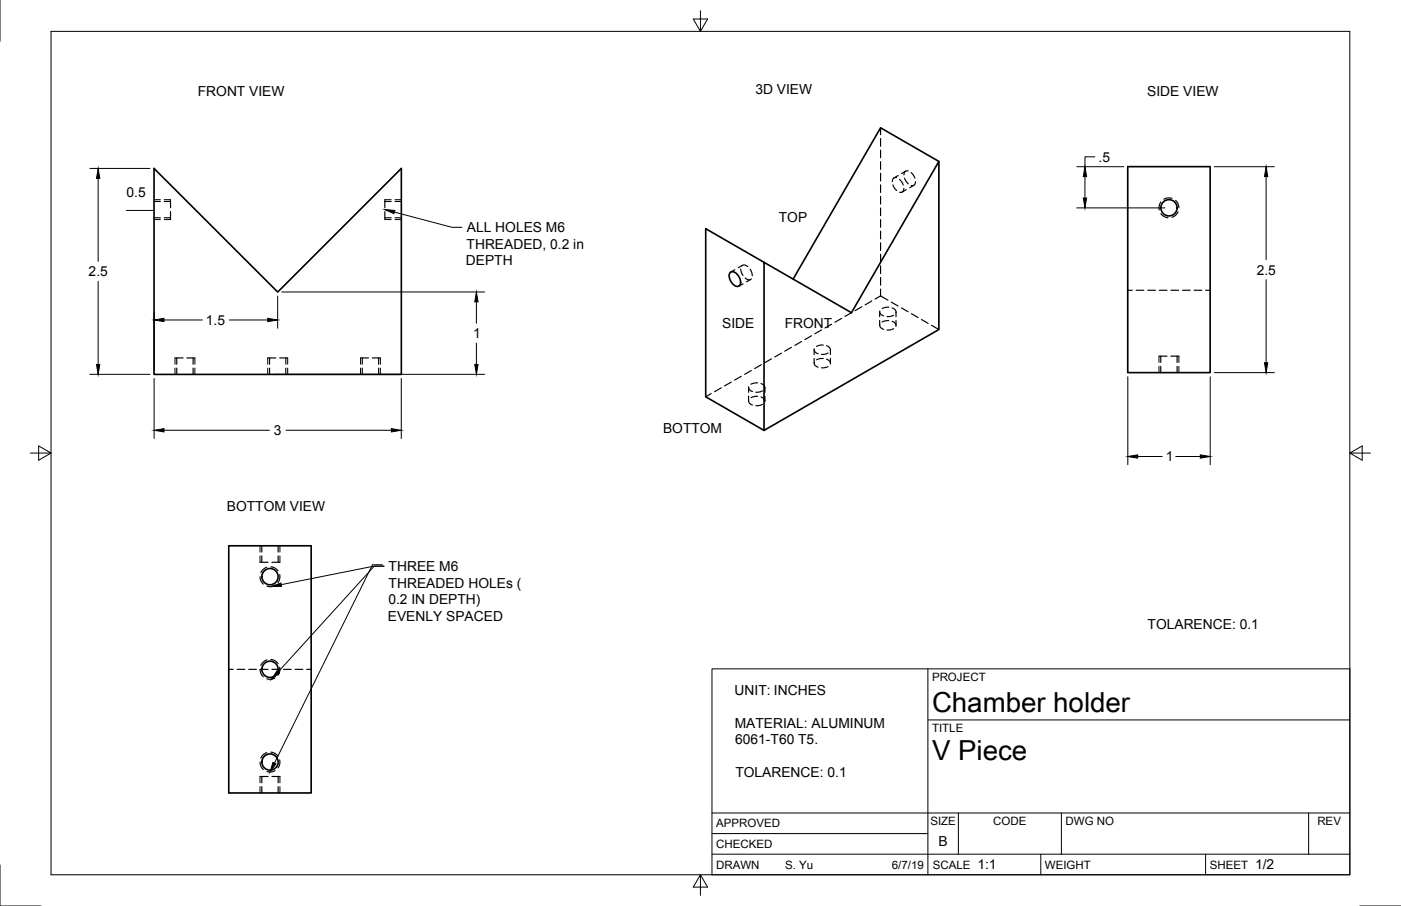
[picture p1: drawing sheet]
<svg xmlns="http://www.w3.org/2000/svg" width="432mm" height="279mm" viewBox="0 0 432 279" stroke-linecap="round" stroke-linejoin="round" font-family="sans-serif">
<!-- layer: Hidden Narrow -->
<g fill="none" stroke="#000" stroke-width=".31">
<path d="M47.5 61.6h1.9M47.5 67.7h1.9M50.6 61.6h2M50.6 67.7h2M118.6 61.6h2M118.6 67.7h2M121.8 61.6h1.9M121.8 67.7h1.9M53.9 110.4v1.9M53.9 113.5v2M60.1 110.4v1.9M60.1 113.5v2"/>
<path d="M82.5 110.4v1.9M82.5 113.5v2M88.7 110.4v1.9M88.7 113.5v2M111.1 110.4v1.9M111.1 113.5v2M117.2 110.4v1.9M117.2 113.5v2M357.2 109.8v2M357.2 113v1.9M363.3 109.8v2M363.3 113v1.9"/>
<path d="M80.1 168.3v2M80.1 171.5v1.9M86.3 168.3v2M86.3 171.5v1.9M80.1 239.5v1.9M86.3 239.5v1.9M80.1 242.6v1.9M86.3 242.6v1.9"/>
</g>
<!-- layer: Hidden -->
<g fill="none" stroke="#000" stroke-width=".36">
<path d="M271.4 39.4v2.1M271.4 42.7v2.4M271.4 46.3v2.4M271.4 49.9v2.3M271.4 53.4v2.4M271.4 57v2.4M275.2 57l1.2 1.8M276.3 54.8a1.02 1.02 0 0 0-1.3 1.2M276.8 54.1l-1.3 .8M277.2 55.3l1.2 1.7M278.6 58.1a1.04 1.04 0 0 1-1.3 1.2M278.8 54.9l1.2 1.8"/>
<path d="M279.1 52.8l-1.2 .7M279.3 58.5l-1.3 .7M279.9 52.7a1.04 1.04 0 0 0-1.3 1.2M280.8 53.2l1.2 1.8M281.6 57.2l-1.2 .7M282.2 56a1.02 1.02 0 0 1-1.3 1.2M47.5 62.1h1.9M47.5 67.2h1.9M50.6 62.1h2M50.6 67.2h2M52.6 65.2v2.5M52.6 61.6v2.5"/>
<path d="M118.6 61.6v2.5M118.6 65.2v2.5M118.6 62.1h2M118.6 67.2h2M121.8 62.1h1.9M121.8 67.2h1.9M271.4 60.6v2.3M271.4 64.1v2.4M271.4 67.7v2.4M271.4 71.3v2.4M271.4 74.9v2.3M271.4 78.4v2.4"/>
<path d="M357.8 62.3l-.5 1.3v1.1M357.8 65.9l.8 .8 1.4 .5M361.2 61.2l-1.2-.2-1.3 .4M362.3 61.8l.7 .8 .3 1.5M363.1 65.3l-.7 1.1-1.1 .6M226.5 83.2l-1.3 .7M228.3 83l.2 1 .5 1M228.6 82a1.29 1.29 0 0 1 1.9 .3M228.8 81.8l-1.3 .8M229 87.5l-1.2 .7M229.7 85.7a1.36 1.36 0 0 0 1.9 .3M231.2 83l.7 2"/>
<path d="M231.4 86.2l-1.3 .7M256.3 100l-2 1.2M259.4 98.2l-2.1 1.2M262.5 96.4l-2.1 1.2M265.6 94.6l-2.1 1.2M268.7 92.8l-2.1 1.2M271.1 96.2v1.5M271.1 98.8v1.5M271.2 95.9a1.3 1.3 0 0 0 1.2 1.5M271.4 91.2l2.3 1.4M271.4 91.2l-1.7 1M271.4 82v2.4"/>
<path d="M271.4 85.6v2.3M271.4 89.2v2M273.9 94.7l-1.1 .1-.9 .4M273.9 98.9l-1.1 .1-.9 .3M274.7 93.2l2.1 1.2M275 95a1.36 1.36 0 0 1 1.1 1.5M275 99.1a1.36 1.36 0 0 1 1.1 1.5M275.4 97.2l-2 .4M276.2 96.2v1.5M276.2 98.8v1.5M277.8 95l2.1 1.1M280.9 96.7l2.1 1.2"/>
<path d="M284 98.5l2.1 1.2M347.6 89.5h1.4M350.2 89.5h2.3M353.7 89.5h2.4M357.3 89.5h2.4M360.9 89.5h2.4M364.4 89.5h2.4M368 89.5h2.4M371.6 89.5h1.4M53.9 110.4h2.5M54.5 110.4v1.9M54.5 113.5v2"/>
<path d="M57.6 110.4h2.5M59.5 110.4v1.9M59.5 113.5v2M82.5 110.4h2.5M83.1 110.4v1.9M83.1 113.5v2M86.2 110.4h2.5M88.1 110.4v1.9M88.1 113.5v2M111.1 110.4h2.5M111.7 110.4v1.9M111.7 113.5v2"/>
<path d="M114.8 110.4h2.4M116.7 110.4v1.9M116.7 113.5v2M222.3 119.6l-2.1 1.2M225.4 117.8l-2.1 1.2M228.5 116l-2.1 1.2M230.7 119.5v1.5M230.8 119.3a1.3 1.3 0 0 0 1.1 1.5M231.6 114.3l-2.1 1.1M233.5 118.1l-2 .4M234.5 118.3a1.32 1.32 0 0 1 1.2 1.5M234.7 112.5l-2.1 1.2"/>
<path d="M235.8 119.5v1.5M237.7 110.7l-2 1.2M240.9 108.9l-2.1 1.2M243.9 107.1l-2 1.2M247 105.3l-2 1.2M250.1 103.5l-2 1.2M250.9 107.8v1.5M250.9 110.5v1.5M251 107.6a1.3 1.3 0 0 0 1.1 1.5M251 111.7a1.3 1.3 0 0 0 1.1 1.5M253.2 101.7l-2 1.2M253.7 106.4l-1.1 .1-.9 .3"/>
<path d="M253.7 110.6h-1.1l-.9 .4M254.7 106.6a1.36 1.36 0 0 1 1.2 1.5M254.7 110.8a1.36 1.36 0 0 1 1.2 1.5M255.2 108.9l-2 .4M255.2 113l-2 .4M255.9 107.8v1.5M255.9 110.5v1.5M271.2 100.1a1.3 1.3 0 0 0 1.2 1.5M275.4 101.4l-2 .4M287.1 100.3l2.3 1.3M357.2 109.8h2.5M357.8 109.8v2"/>
<path d="M357.8 113v1.9M360.9 109.8h2.4M362.8 109.8v2M362.8 113v1.9M219.2 121.4l-1.7 1M230.7 122.2v1.5M230.8 123.4a1.3 1.3 0 0 0 1.1 1.5M233.5 122.2l-2 .4M234.5 122.4a1.32 1.32 0 0 1 1.2 1.5M235 120.5l-2 .5M235 124.7l-2 .4M235.8 122.2v1.5"/>
<path d="M80.1 177.8l.4 1.5 .7 .8M80.1 173.4h2.5M80.7 168.3v2M80.7 171.5v1.9M82.2 174.9l-1.1 .7-.7 1M83.5 174.8l.9 .2 1.3 1M83.8 173.4h2.5M85.7 168.3v2M85.7 171.5v1.9M86.2 177.2v1.2l-.5 1.2M84.8 180.5l-1.3 .4-1.2-.1M70.5 206.4h1.4"/>
<path d="M73.1 206.4h2.4M76.7 206.4h2.3M80.1 206.4l.4 1.5 .7 .8M80.2 206.4h2.4M82.2 203.5l-1.1 .7-.7 1M83.5 203.4l1.4 .5 .8 .7M83.8 206.4h2.4M84.8 209.1l-1.3 .4-1.2-.2M86.2 205.8v1.1l-.5 1.3M87.4 206.4h2.3M91 206.4h2.3M94.5 206.4h1.4"/>
<path d="M80.1 235l.4 1.5 .7 .8M80.1 239.5h2.5M80.7 239.5v1.9M82.2 232.1l-1.1 .6-.7 1.1M83.5 231.9l1.4 .5 .8 .8M83.8 239.5h2.5M84.8 237.7l-1.3 .4-1.2-.2M85.7 239.5v1.9M86.2 234.4v1.1l-.5 1.3M80.7 242.6v1.9M85.7 242.6v1.9"/>
</g>
<!-- layer: Visible -->
<g fill="none" stroke="#000" stroke-width=".51">
<path d="M47.5 51.9l38.1 38.2 38.1-38.2v63.6h-76.2zM289.4 49.8v51.8l-53.9 31.1v-51.8l26.9 15.5 27-46.6-18-10.4-26.9 46.7M347.6 51.4h25.4v63.5h-25.4zM225 84.1a1.57 1.57 0 0 1 2.4 .7l.6 1.1a1.43 1.43 0 0 1 .3 1.5 1.43 1.43 0 0 1-1.3 .9 3.4 3.4 0 0 1-2-4.2zM235.5 80.9l-18-10.4v51.9l18 10.3M70.5 168.3h25.4v76.2h-25.4z"/>
<circle cx="360.3" cy="64.1" r="2.51"/>
<circle cx="83.2" cy="177.8" r="2.51"/>
<circle cx="83.2" cy="206.4" r="2.51"/>
<circle cx="83.2" cy="235" r="2.51"/>
</g>
<!-- layer: Border -->
<path d="M0 0v12.7M15.7 9.7h400.3v260.1h-400.3zM215.9 3.3v6.4l-2.2-3.8h4.4l-2.2 3.8M9.4 139.7h6.3l-3.8-2.2v4.4l3.8-2.2M416 139.7l3.8 2.2v-4.4l-3.8 2.2h6.4M0 266.7v12.7h12.7M215.9 269.8l2.2 3.8h-4.4l2.2-3.8v6.3M419.1 279.4h12.7" fill="none" stroke="#000" stroke-width=".31"/>
<!-- layer: Titleblock -->
<path d="M219.4 206.3h196.6v63.5h-196.6zM286 206.3v63.5M286 222h130M219.4 257.1h66.6M219.4 250.7h196.6M295.4 250.7v12.7M327.1 250.7v12.7M403.3 250.7v12.7M219.4 263.4h196.6M320.8 263.4v6.4M371.6 263.4v6.4" fill="none" stroke="#000" stroke-width=".31"/>
<!-- layer: Dimensions -->
<g fill="none" stroke="#000" stroke-width=".31">
<path d="M27.7 51.9h18.5M30.2 55v25.6M331.9 51.4h14.4M334.4 54.5v6.6M337.4 48.4h-3v3M374.3 51.4h18.5M390.2 54.5v25.6M331.9 64.1h27.1M30.2 86.8v25.6M47.5 96.1v18.1M50.5 98.7h11.9M70.7 98.7h11.8"/>
<path d="M85.6 91.3v9.9M86.8 90h62.6M146.8 93.1v6.6M390.2 86.2v25.7M27.7 115.4h18.5M47.5 116.7v18.5M84.3 115.4h65.1M123.7 116.7v18.5M146.8 105.8v6.6M347.6 116.2v27.1M373 116.2v27.1M374.3 114.9h18.5"/>
<path d="M50.5 132.7h32.5M88.1 132.7h32.5M350.6 140.8h7.6M362.4 140.8h7.6"/>
</g>
<g fill="#000" stroke="#000" stroke-width=".31">
<path d="M30.2 51.9l.6 3.1h-1.1zM334.4 51.4l.5 3.1h-1zM390.2 51.4l.5 3.1h-1zM333.9 61.1h1l-.5 3zM47.5 98.7l3-.5v1zM82.5 98.2l3.1 .5-3.1 .5zM146.8 90l.5 3.1h-1zM29.7 112.4h1.1l-.6 3zM146.3 112.4h1l-.5 3zM389.7 111.9h1l-.5 3zM47.5 132.7l3-.5v1zM120.6 132.2l3.1 .5-3.1 .5z"/>
<path d="M347.6 140.8l3-.5v1zM370 140.3l3 .5-3 .5z"/>
</g>
<!-- layer: Annotations -->
<path d="M118.6 64.6l3.1 .3-.3 1zM83.7 180.9l2.9-1.1 .2 1zM85.4 206.9l.7 .6-2.4 2zM84.1 235.1l.9 .5-1.8 2.5z" fill="#000" stroke="#000" stroke-width=".31"/>
<path d="M38.9 64.9h8.6M121.6 65.4l17.7 4.7h3.1M117.9 174.2h-3.1l-30.2 61.2M86.7 180.3l28.6-5.7h3h-3l-29.6 32.6" fill="none" stroke="#000" stroke-width=".31"/>
<g font-size="8.5">
<text x="287.3" y="219.5">Chamber holder</text>
<text x="287.3" y="234.5">V Piece</text>
</g>
<g font-size="4.3">
<text x="61" y="29.5">FRONT VIEW</text>
<text x="232.8" y="28.9">3D VIEW</text>
<text x="353.6" y="29.5">SIDE VIEW</text>
<text x="338.6" y="49.9">.5</text>
<text x="39" y="60.7">0.5</text>
<text x="143.9" y="71.7">ALL HOLES M6</text>
<text x="240.1" y="68.4">TOP</text>
<text x="143.8" y="76.7">THREADED, 0.2 in</text>
<text x="143.6" y="81.8">DEPTH</text>
<text x="27.3" y="85.2">2.5</text>
<text x="387.3" y="84.7">2.5</text>
<text x="63.4" y="100.2">1.5</text>
<text x="222.6" y="101.1">SIDE</text>
<text x="241.9" y="101.1">FRONT</text>
<text x="145.8" y="104.3">1</text>
<text x="84.4" y="134.2">3</text>
<text x="204.4" y="133.5">BOTTOM</text>
<text x="359.3" y="142.3">1</text>
<text x="69.9" y="157.6">BOTTOM VIEW</text>
<text x="119.8" y="176.1">THREE M6</text>
<text x="119.8" y="181.2">THREADED HOLEs (</text>
<text x="119.5" y="191.4">EVENLY SPACED</text>
<text x="119.7" y="186.3">0.2 IN DEPTH)</text>
<text x="353.7" y="193.9">TOLARENCE: 0.1</text>
<text x="226.4" y="214.3">UNIT: INCHES</text>
<text x="226.4" y="224.5">MATERIAL: ALUMINUM</text>
<text x="226.6" y="229.6">6061-T60 T5.</text>
<text x="226.7" y="239.8">TOLARENCE: 0.1</text>
<text x="289.3" y="261">B</text>
<text x="301.2" y="268.1">1:1</text>
<text x="386.8" y="268.1">1/2</text>
</g>
<g font-size="3.5">
<text x="287.3" y="210.1">PROJECT</text>
<text x="287.3" y="225.8">TITLE</text>
<text x="220.7" y="255.2">APPROVED</text>
<text x="286.7" y="254.5">SIZE</text>
<text x="306.1" y="254.5">CODE</text>
<text x="328.4" y="254.5">DWG NO</text>
<text x="406" y="254.5">REV</text>
<text x="220.7" y="261.5">CHECKED</text>
<text x="220.7" y="267.9">DRAWN</text>
<text x="242" y="267.9">S. Yu</text>
<text x="274.9" y="267.9">6/7/19</text>
<text x="287.5" y="267.9">SCALE</text>
<text x="322.1" y="267.9">WEIGHT</text>
<text x="372.9" y="267.9">SHEET</text>
</g>
</svg>
